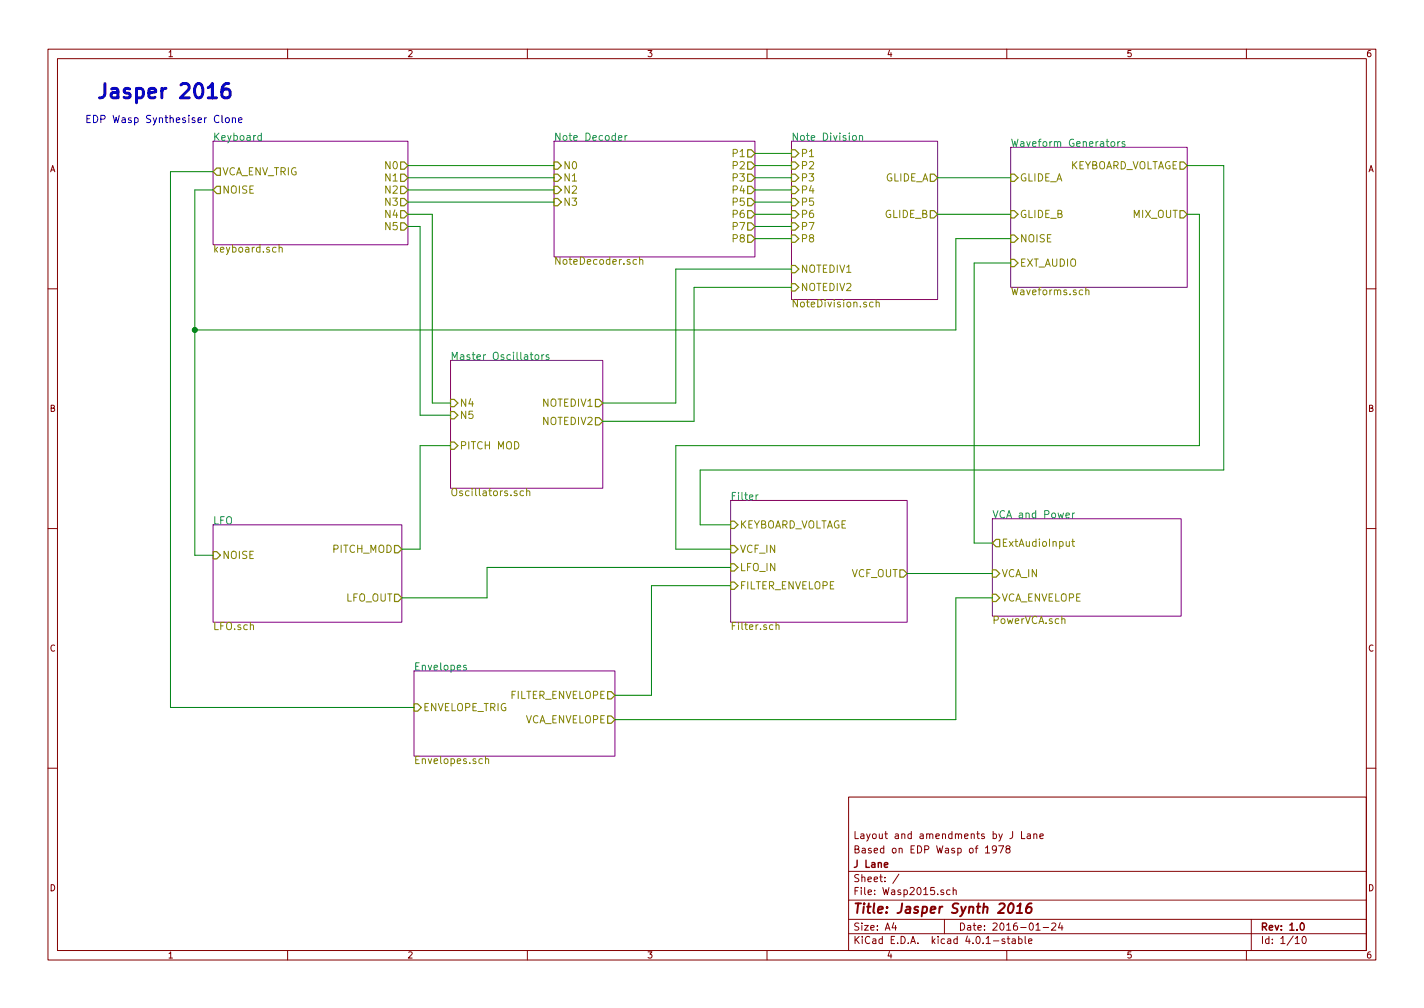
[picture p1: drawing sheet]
<svg xmlns="http://www.w3.org/2000/svg" width="297mm" height="210mm" viewBox="0 0 297 210" stroke-linecap="round" stroke-linejoin="round" font-family="sans-serif">
<g fill="none" stroke="#840000" stroke-width=".21">
<path d="M10 10.3h277v189.9h-277zM12 12.2h273v186.1h-273zM60 10.3v1.9M110 10.3v1.9M160 10.3v1.9M210 10.3v1.9M260 10.3v1.9M10 60.2h2M285 60.2h2M10 110.3h2M285 110.3h2M10 160.2h2"/>
<path d="M177 166.3h108v32h-108zM205.6 176.9l.4-.5v1.5M205.6 177.9h.8M207.8 177.1l-.2 .3h-.3l-.3-.3v-.4l.3-.3h.3l.2 .3a1.01 1.01 0 0 1-.4 1.2h-.3M208.3 176.4h1l-.6 1.5M210.1 177.1l-.3-.3 .1-.2 .2-.2 .4 .1 .2 .2-.1 .2-.5 .2-.3 .3v.2l.3 .3h.3l.3-.3v-.2l-.3-.3M213.1 173.4v1.5h.7M214.3 174h.6v.9M214.9 174.3l-.4 .1-.3 .2 .3 .3 .4-.1M215.6 174.1l.2-.2 .4 .1 .1 .9M215.6 173.9v1M216.9 174.4l.7-.1v-.3l-.5-.1-.2 .2 .1 .7h.6"/>
<path d="M285 160.2h2M60 198.3v1.9M110 198.3v1.9M160 198.3v1.9M177 194.8h108M177 191.8h108M177 187.8h108M177 181.8h108M186.4 192.5l-.3 1h.9M186.8 193v1M187.5 182.3l-1.3 2M197 191.8v3"/>
<path d="M198.2 185.7l-.5-.1-.2 .3v.6l.2 .1 .5-.1M198.8 185.7l.2-.1 .4 .1 .1 .9M198.8 185.1v1.5M209.6 195.9l-.4-.1-.2 .2 .1 .3 .5 .1v.3h-.6M210 198.3v1.9M210.1 195.8h.5M210.3 195.3v1.3l.3 .2M211.2 195.9h.5l.1 .9M211.8 196.2l-.5 .1-.2 .2 .2 .3 .5-.1M212.5 195.9l.4-.1 .3 .3-.1 .6h-.6M212.5 195.3v1.5M213.8 195.3v1.3l.2 .2"/>
<path d="M214.6 196.3l.7-.1-.1-.3-.4-.1-.2 .2v.7h.6M216.1 194h.9M217.6 193.5h1.1M219.4 192.7l.6-.2 .2 .5-.9 1h.9M221.2 192.5l-.4 1h.9M221.5 193v1M260 198.3v1.9M261 191.8v6.5M270.2 195.8l.4-.5v1.5M270.2 196.8h.8M271.8 195.5l.2-.2a.8 .8 0 0 1 .5 .8 .8 .8 0 0 1-.5 .7l-.4-.5z"/>
</g>
<path d="M271.3 192.7l.3-.2a.8 .8 0 0 1 .5 .8 .8 .8 0 0 1-.5 .7l-.4-.5z" fill="none" stroke="#840000" stroke-width=".3"/>
<path d="M210.7 188.5a.45 .45 0 0 1 .7 .3l-.2 1.3-.2 .2-.4 .1a1.27 1.27 0 0 1 .1-1.9zM212.1 190.4h1.1M212.2 189l.7-.6-.3 2M215.2 188.4a.93 .93 0 0 0-1.1 .9v1l.6 .1 .4-.3 .1-.5-.3-.4a.69 .69 0 0 0-.8 .4" fill="none" stroke="#840000" stroke-width=".41"/>
<path d="M44.4 29.5h40.7v21.5h-40.7zM115.6 29.5h41.9v24.1h-41.9zM165.1 29.5h30.5v33h-30.5zM210.8 30.7h36.8v29.2h-36.8zM94 75.2h31.7v26.6h-31.7zM44.4 109.5h39.4v20.3h-39.4zM152.4 104.4h36.8v25.4h-36.8zM207 108.2h39.4v20.3h-39.4zM86.4 139.9h41.9v17.8h-41.9z" fill="none" stroke="#840084" stroke-width=".21"/>
<g fill="none" stroke="#008484" stroke-width=".21">
<path d="M54.5 28.3h-.4l-.3 .3 .1 .6h.6M54.5 27.8v1.5M129 28.8l.7-.2v-.3h-.5l-.2 .2 .1 .7h.6M130.4 28.3v1M130.8 28.3l-.4 .3M177.9 28.4l.2-.1 .5 .1v.6l-.1 .2-.4 .1-.2-.2zM179.3 28.4v-.1a.36 .36 0 0 1 .6 .2v.8M179.3 28.3v1M231.8 29.7l.2-.2 .5 .2v.6l-.1 .2-.4 .1-.2-.2zM233.2 29.5v1.1M233.6 29.5l-.4 .3M234.6 29.6l-.3-.1-.3 .3 .1 .2 .5 .1v.4h-.6"/>
<path d="M111.7 74.1l.2-.1 .4 .1 .1 .6-.2 .2-.3 .1-.2-.2zM113 74v1M113.5 74l-.5 .3M114.5 74.1l-.4-.1-.2 .2 .1 .2 .5 .2v.3h-.6M158.1 103.2l-.4 .3M222.4 107.5l.7-.1-.1-.3-.4-.1-.2 .2v.7h.6M223.7 107v1M224.2 107l-.5 .3M97.3 138.8h-.4l-.2 .2v.2l.6 .1v.4h-.6"/>
</g>
<g fill="none" stroke="#848400" stroke-width=".21">
<path d="M58.2 51.7h.1a.36 .36 0 0 1 .6 .1v.8M58.2 51.1v1.5M132.8 54.2l-.4-.1-.3 .3 .1 .7h.6M133.4 54.3l.1-.1a.36 .36 0 0 1 .6 .2v.7M133.4 53.6v1.5M226.5 60v1.5M182.1 63.1l-.4-.1-.3 .3 .1 .7h.6M182.8 63.2v-.1a.36 .36 0 0 1 .6 .1v.8M182.8 62.5v1.5M226.5 60.6l.1-.1a.36 .36 0 0 1 .6 .2v.8M109.2 102.5l-.4-.1-.3 .3 .1 .6h.6M109.9 102.5a.36 .36 0 0 1 .6 .1v.8"/>
<path d="M109.9 101.9v1.5M222.4 112.9l.1 1 .3 .1 .3-.2M223.1 112.9v1.1M223.6 112.9h.6M223.8 112.4v1.4l.4 .2M161.9 130.4l.2-.1 .4 .1v.9M161.9 129.8v1.5M221.5 129.2l.1-.1a.36 .36 0 0 1 .5 .2v.8M101.3 158.4v-.1a.36 .36 0 0 1 .6 .2v.8M101.3 157.8v1.5"/>
</g>
<g fill="none" stroke="#848400" stroke-width=".25">
<path d="M44.4 39.6l.8-.7h.8v1.5h-.8zM45.2 35h.8v1.6h-.8l-.8-.8zM83.6 38.9h.7l.8 .7-.8 .8h-.7zM83.6 36.3h.7l.8 .8-.8 .7h-.7zM83.6 33.8h.7l.8 .7-.8 .8h-.7zM115.6 38.9h.7l.8 .7-.8 .8h-.7zM115.6 36.3h.7l.8 .8-.8 .7h-.7zM115.6 33.8h.7l.8 .7-.8 .8h-.7zM156 38.9h.7l.8 .7-.8 .8h-.7zM156 36.3h.7l.8 .8-.8 .7h-.7zM156 31.2h.7l.8 .8-.8 .8h-.7zM156 33.8h.7l.8 .7-.8 .8h-.7z"/>
<path d="M165.1 31.2h.8l.7 .8-.7 .8h-.8zM165.1 33.8h.8l.7 .7-.7 .8h-.8zM165.1 36.3h.8l.7 .8-.7 .7h-.8zM165.1 38.9h.8l.7 .7-.7 .8h-.8zM194.1 36.3h.7l.8 .8-.8 .7h-.7zM210.8 36.3h.8l.7 .8-.7 .7h-.8zM246.1 33.8h.8l.7 .7-.7 .8h-.8zM83.6 46.5h.7l.8 .7-.8 .8h-.7zM83.6 43.9h.7l.8 .8-.8 .8h-.7zM83.6 41.4h.7l.8 .8-.8 .7h-.7zM115.6 41.4h.7l.8 .8-.8 .7h-.7zM156 41.4h.7l.8 .8-.8 .7h-.7z"/>
<path d="M156 43.9h.7l.8 .8-.8 .8h-.7zM156 46.5h.7l.8 .7-.8 .8h-.7zM156 49h.7l.8 .8-.8 .7h-.7zM165.1 59.2h.8l.7 .7-.7 .8h-.8zM165.1 41.4h.8l.7 .8-.7 .7h-.8zM165.1 43.9h.8l.7 .8-.7 .8h-.8zM165.1 46.5h.8l.7 .7-.7 .8h-.8zM165.1 49h.8l.7 .8-.7 .7h-.8zM165.1 55.4h.8l.7 .7-.7 .8h-.8zM194.1 43.9h.7l.8 .8-.8 .8h-.7zM210.8 43.9h.8l.7 .8-.7 .8h-.8zM210.8 49h.8l.7 .8-.7 .7h-.8z"/>
<path d="M210.8 54.1h.8l.7 .8-.7 .7h-.8zM246.1 43.9h.8l.7 .8-.7 .8h-.8zM94 92.2h.7l.8 .8-.8 .7h-.7zM94 85.8h.7l.8 .8-.8 .8h-.7zM94 83.3h.7l.8 .8-.8 .7h-.7zM124.2 83.3h.8l.7 .8-.7 .7h-.8zM124.2 87.1h.8l.7 .8-.7 .7h-.8zM44.4 115.1h.8l.8 .7-.8 .8h-.8zM82.3 113.8h.8l.7 .7-.7 .8h-.8zM152.4 113.8h.8l.7 .7-.7 .8h-.8zM152.4 117.6h.8l.7 .8-.7 .7h-.8zM152.4 108.7h.8l.7 .8-.7 .7h-.8z"/>
<path d="M187.7 118.9h.8l.7 .7-.7 .8h-.8zM207 118.9h.8l.7 .7-.7 .8h-.8zM207.8 112.5h.7v1.5h-.7l-.8-.7zM82.3 123.9h.8l.7 .8-.7 .8h-.8zM152.4 121.4h.8l.7 .8-.7 .7h-.8zM207 123.9h.8l.7 .8-.7 .8h-.8zM86.4 146.8h.7l.8 .8-.8 .7h-.7zM126.7 144.3h.8l.8 .7-.8 .8h-.8zM126.7 149.3h.8l.8 .8-.8 .8h-.8z"/>
</g>
<path d="M47.2 24.6h.3l.3 .3v.4l-.3 .3-.3-.1-.2-.2zM48.5 24.7v-.1a.36 .36 0 0 1 .6 .2v.8M48.5 24.6v1M49.8 25.1l.7-.2-.1-.3h-.4l-.2 .2v.7h.6" fill="none" stroke="#0000c2" stroke-width=".21"/>
<path d="M47.7 17.4a1.22 1.22 0 0 0-1.4 1.3v1.2l.1 .2a.95 .95 0 0 0 1.5 0l.1-.2v-.8l-.3-.4-.8-.1-.6 .5" fill="none" stroke="#0000c2" stroke-width=".61"/>
<g fill="none" stroke="#008400" stroke-width=".21">
<path d="M44.4 39.6h-3.8v76.2h3.8M44.4 35.8h-8.8v111.8h50.8M85.1 34.5h30.5M85.1 37.1h30.5M85.1 39.6h30.5M157.5 34.5h7.6M157.5 37.1h7.6M157.5 39.6h7.6M157.5 32h7.6M195.6 37.1h15.2M247.6 34.5h7.7v63.5h-109.3v11.5h6.4M85.1 42.2h30.5"/>
<path d="M85.1 44.7h5.1v39.4h3.8M85.1 47.2h2.5v39.4h6.4M157.5 42.2h7.6M157.5 44.7h7.6M157.5 47.2h7.6M157.5 49.8h7.6M165.1 56.1h-24.1v28h-15.3M165.1 59.9h-20.3v28h-19.1M195.6 44.7h15.2M210.8 49.8h-11.4v19h-158.8M210.8 54.9h-7.6v58.4h3.8M247.6 44.7h2.6v48.3h-109.2v21.5h11.4"/>
<path d="M94 93h-6.4v21.5h-3.8M152.4 118.4h-50.8v6.3h-17.8M189.2 119.6h17.8M152.4 122.2h-16.5v22.8h-7.6M207 124.7h-7.6v25.4h-71.1"/>
</g>
<circle cx="40.6" cy="68.8" r=".51" fill="#008400" stroke="#008400" stroke-width=".25"/>
<text font-size="4.2" fill="#0000c2" x="20.3" y="20.6">Jasper 2016</text>
<text font-size="2.8" fill="#840000" x="178" y="190.5">Title: Jasper Synth 2016</text>
<text font-size="2.1" fill="#0000c2" x="17.8" y="25.6">EDP Wasp Synthesiser Clone</text>
<g font-size="2.1" fill="#008484">
<text x="44.4" y="29.4">Keyboard</text>
<text x="115.6" y="29.4">Note Decoder</text>
<text x="165.1" y="29.4">Note Division</text>
<text x="210.8" y="30.6">Waveform Generators</text>
<text x="94" y="75.1">Master Oscillators</text>
<text x="152.4" y="104.3">Filter</text>
<text x="44.4" y="109.4">LFO</text>
<text x="207" y="108.1">VCA and Power</text>
<text x="86.4" y="139.8">Envelopes</text>
</g>
<g font-size="2.1" fill="#848400">
<text x="80.4" y="35.3">N0</text>
<text x="117.5" y="35.3">N0</text>
<text x="153" y="32.8">P1</text>
<text x="153" y="35.3">P2</text>
<text x="167" y="32.8">P1</text>
<text x="167" y="35.3">P2</text>
<text x="222.1" y="35.3">KEYBOARD_VOLTAGE</text>
<text x="46.4" y="36.6">VCA_ENV_TRIG</text>
<text x="46.4" y="40.4">NOISE</text>
<text x="80.4" y="40.4">N2</text>
<text x="80.4" y="37.8">N1</text>
<text x="117.5" y="40.4">N2</text>
<text x="117.5" y="37.8">N1</text>
<text x="153" y="40.4">P4</text>
<text x="153" y="37.8">P3</text>
<text x="167" y="37.8">P3</text>
<text x="167" y="40.4">P4</text>
<text x="184.5" y="37.8">GLIDE_A</text>
<text x="212.8" y="37.8">GLIDE_A</text>
<text x="80.4" y="45.5">N4</text>
<text x="80.4" y="42.9">N3</text>
<text x="117.5" y="42.9">N3</text>
<text x="153" y="42.9">P5</text>
<text x="153" y="45.5">P6</text>
<text x="167" y="42.9">P5</text>
<text x="167" y="45.5">P6</text>
<text x="184.5" y="45.5">GLIDE_B</text>
<text x="212.8" y="45.5">GLIDE_B</text>
<text x="236.3" y="45.5">MIX_OUT</text>
<text x="44.4" y="52.7">keyboard.sch</text>
<text x="80.4" y="48">N5</text>
<text x="153" y="48">P7</text>
<text x="153" y="50.5">P8</text>
<text x="167" y="48">P7</text>
<text x="167" y="50.5">P8</text>
<text x="212.8" y="50.5">NOISE</text>
<text x="115.6" y="55.2">NoteDecoder.sch</text>
<text x="167" y="56.9">NOTEDIV1</text>
<text x="212.8" y="55.6">EXT_AUDIO</text>
<text x="165.1" y="64.1">NoteDivision.sch</text>
<text x="167" y="60.7">NOTEDIV2</text>
<text x="210.8" y="61.6">Waveforms.sch</text>
<text x="95.9" y="87.4">N5</text>
<text x="95.9" y="84.8">N4</text>
<text x="113.2" y="84.8">NOTEDIV1</text>
<text x="113.2" y="88.6">NOTEDIV2</text>
<text x="95.9" y="93.7">PITCH MOD</text>
<text x="94" y="103.5">Oscillators.sch</text>
<text x="154.3" y="110.2">KEYBOARD_VOLTAGE</text>
<text x="46.4" y="116.6">NOISE</text>
<text x="69.4" y="115.3">PITCH_MOD</text>
<text x="154.3" y="115.3">VCF_IN</text>
<text x="154.3" y="119.1">LFO_IN</text>
<text x="208.9" y="114">ExtAudioInput</text>
<text x="72" y="125.5">LFO_OUT</text>
<text x="154.3" y="122.9">FILTER_ENVELOPE</text>
<text x="177.4" y="120.4">VCF_OUT</text>
<text x="208.9" y="120.4">VCA_IN</text>
<text x="208.9" y="125.5">VCA_ENVELOPE</text>
<text x="44.4" y="131.4">LFO.sch</text>
<text x="152.4" y="131.4">Filter.sch</text>
<text x="207" y="130.1">PowerVCA.sch</text>
<text x="88.3" y="148.3">ENVELOPE_TRIG</text>
<text x="106.2" y="145.8">FILTER_ENVELOPE</text>
<text x="109.1" y="150.9">VCA_ENVELOPE</text>
<text x="86.4" y="159.4">Envelopes.sch</text>
</g>
<g font-size="2.1" fill="#840000">
<text x="178" y="178">Based on EDP Wasp of 1978</text>
<text x="178" y="175">Layout and amendments by J Lane</text>
<text x="178" y="184">Sheet: /</text>
<text x="178" y="181">J Lane</text>
<text x="178" y="186.7">File: Wasp2015.sch</text>
<text x="178" y="196.9">KiCad E.D.A. kicad 4.0.1-stable</text>
<text x="178" y="194.1">Size: A4</text>
<text x="200" y="194.1">Date: 2016-01-24</text>
<text x="263" y="194.1">Rev: 1.0</text>
<text x="263" y="196.9">Id: 1/10</text>
</g>
<g font-size="1.8" fill="#840000">
<text x="35" y="11.9">1</text>
<text x="85" y="11.9">2</text>
<text x="135" y="11.9">3</text>
<text x="185" y="11.9">4</text>
<text x="235" y="11.9">5</text>
<text x="285" y="11.9">6</text>
<text x="10.4" y="35.9">A</text>
<text x="285.4" y="35.9">A</text>
<text x="10.4" y="85.9">B</text>
<text x="285.4" y="85.9">B</text>
<text x="10.4" y="135.9">C</text>
<text x="285.4" y="135.9">C</text>
<text x="10.4" y="185.9">D</text>
<text x="285.4" y="185.9">D</text>
<text x="35" y="199.9">1</text>
<text x="85" y="199.9">2</text>
<text x="135" y="199.9">3</text>
<text x="185" y="199.9">4</text>
<text x="235" y="199.9">5</text>
<text x="285" y="199.9">6</text>
</g>
</svg>
